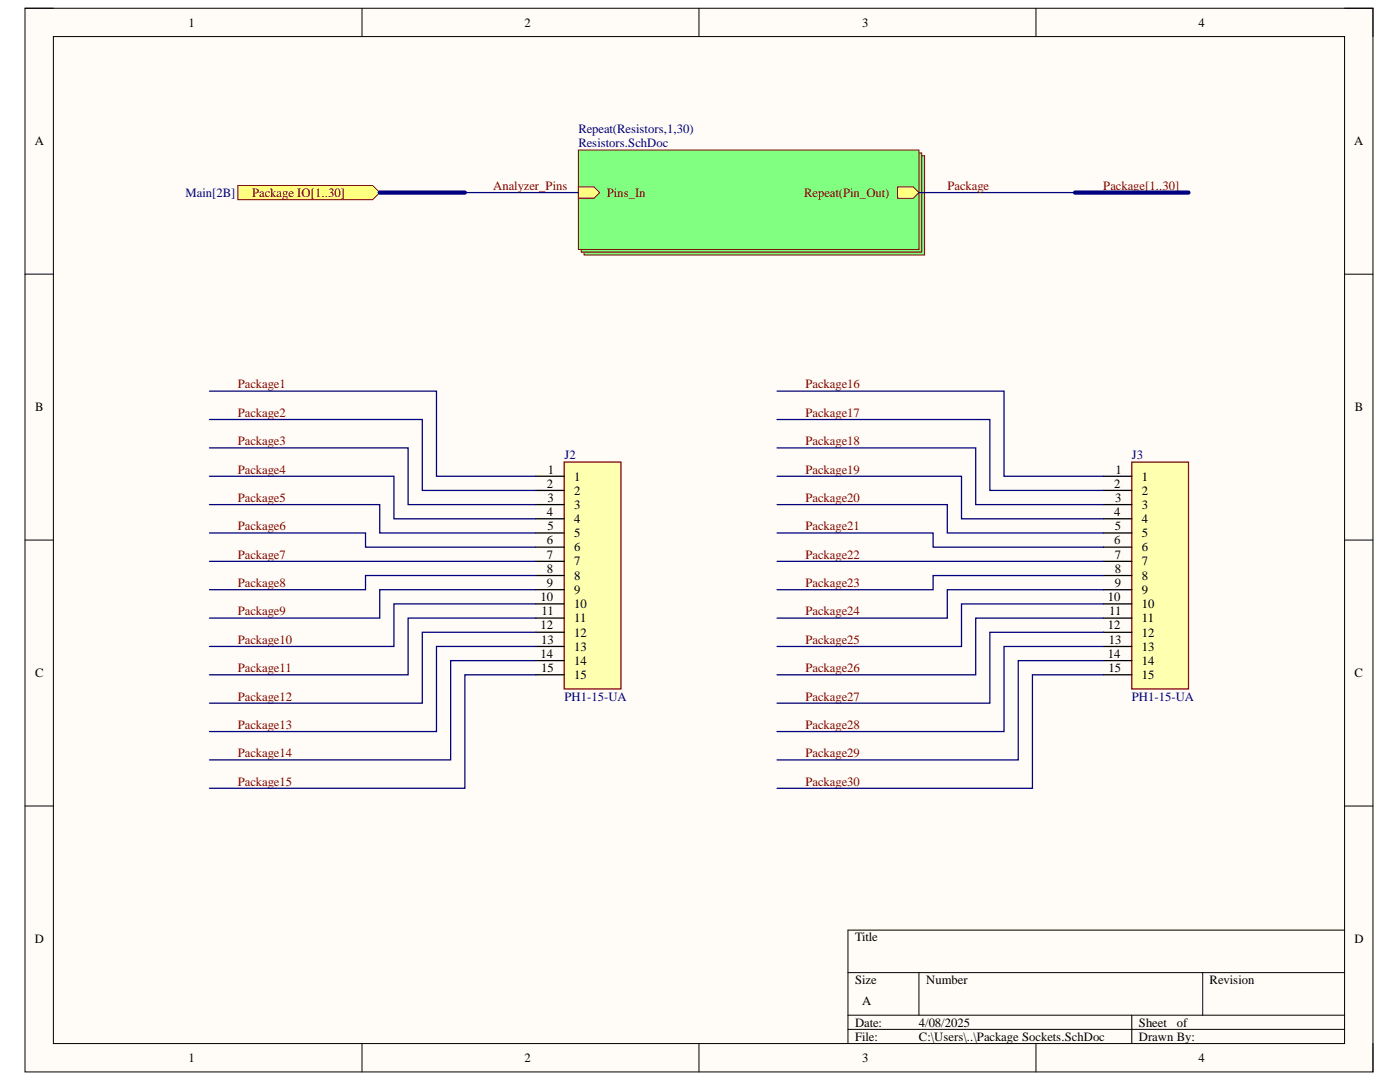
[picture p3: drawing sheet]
<svg xmlns="http://www.w3.org/2000/svg" width="279mm" height="216mm" viewBox="0 0 279 216" stroke-linecap="round" stroke-linejoin="round" font-family="sans-serif">
<path d="M5 1.6h269v212.3h-269z" fill-rule="evenodd" fill="#fffcf8"/>
<path d="M5 1.6h269v212.3h-269z" fill="none" stroke="#000" stroke-width=".2"/>
<path d="M10.7 7.3h257.6v200.9h-257.6z" fill-rule="evenodd" fill="#fffcf8"/>
<g fill="none" stroke="#000" stroke-width=".2">
<path d="M5 1.6h5.7M10.7 7.3h257.6v200.9h-257.6zM72.2 1.6v5.7M139.5 1.6v5.7M206.8 1.6v5.7M268.3 1.6h5.7v5.7M5 54.7h5.7M268.3 54.7h5.7M5 107.8h5.7M268.3 107.8h5.7M5 160.8h5.7M268.3 160.8h5.7"/>
<path d="M169.2 194.1h99.1M183.4 194.1v8.5M240 194.1v8.5M268.3 185.6h-99.1v22.6M72.2 208.2v5.7M139.5 208.2v5.7M169.2 202.6h99.1M169.2 205.4h99.1M206.8 208.2v5.7M225.9 202.6v5.6M274 208.2v5.7"/>
</g>
<path d="M112.6 92.2h11.3v45.3h-11.3z" fill-rule="evenodd" fill="#ffffb0"/>
<path d="M112.6 92.2h11.3v45.3h-11.3z" fill="none" stroke="#800000" stroke-width=".25"/>
<g fill="none" stroke="#000" stroke-width=".25">
<path d="M106.9 95h5.7M106.9 97.9h5.7M106.9 100.7h5.7M106.9 103.5h5.7M106.9 106.3h5.7M106.9 109.2h5.7M106.9 112h5.7M106.9 114.8h5.7M106.9 117.7h5.7M106.9 120.5h5.7M106.9 123.3h5.7M106.9 126.2h5.7"/>
<path d="M106.9 129h5.7M106.9 131.8h5.7M106.9 134.6h5.7"/>
</g>
<path d="M225.9 92.2h11.3v45.3h-11.3z" fill-rule="evenodd" fill="#ffffb0"/>
<path d="M225.9 92.2h11.3v45.3h-11.3z" fill="none" stroke="#800000" stroke-width=".25"/>
<g fill="none" stroke="#000" stroke-width=".25">
<path d="M220.2 95h5.7M220.2 97.9h5.7M220.2 100.7h5.7M220.2 103.5h5.7M220.2 106.3h5.7M220.2 109.2h5.7M220.2 112h5.7M220.2 114.8h5.7M220.2 117.7h5.7M220.2 120.5h5.7M220.2 123.3h5.7M220.2 126.2h5.7"/>
<path d="M220.2 129h5.7M220.2 131.8h5.7M220.2 134.6h5.7"/>
</g>
<path d="M116.6 31.1h67.9v19.8h-67.9z" fill-rule="evenodd" fill="#80ff80"/>
<path d="M116.6 31.1h67.9v19.8h-67.9z" fill="none" stroke="#800000" stroke-width=".2"/>
<path d="M116 30.5h68v19.8h-68z" fill-rule="evenodd" fill="#80ff80"/>
<path d="M116 30.5h68v19.8h-68z" fill="none" stroke="#800000" stroke-width=".2"/>
<path d="M115.4 29.9h68v19.9h-68z" fill-rule="evenodd" fill="#80ff80"/>
<path d="M115.4 29.9h68v19.9h-68z" fill="none" stroke="#800000" stroke-width=".2"/>
<path d="M115.4 37.3h3.1l1.2 1.1-1.2 1.2h-3.1z" fill-rule="evenodd" fill="#ffff80"/>
<path d="M115.4 37.3h3.1l1.2 1.1-1.2 1.2h-3.1z" fill="none" stroke="#800000" stroke-width=".2"/>
<path d="M179.1 37.3h3.2l1.1 1.1-1.1 1.2h-3.2z" fill-rule="evenodd" fill="#ffff80"/>
<path d="M179.1 37.3h3.2l1.1 1.1-1.1 1.2h-3.2z" fill="none" stroke="#800000" stroke-width=".2"/>
<path d="M47.5 37h26.9l1.4 1.4-1.4 1.4h-26.9z" fill-rule="evenodd" fill="#ffff80"/>
<path d="M47.5 37h26.9l1.4 1.4-1.4 1.4h-26.9z" fill="none" stroke="#800000" stroke-width=".2"/>
<g fill="none" stroke="#000080" stroke-width=".25">
<path d="M92.8 38.4h22.6M183.4 38.4h31.1M41.8 78.1h45.3v16.9h19.8M155.1 78.1h45.3v16.9h19.8M41.8 95h36.8v8.5h28.3M41.8 89.4h39.6v11.3h25.5M41.8 83.7h42.5v14.2h22.6M155.1 95h36.8v8.5h28.3M155.1 89.4h39.6v11.3h25.5M155.1 83.7h42.4v14.2h22.7M41.8 106.3h31.2v2.9h33.9M41.8 100.7h34v5.6h31.1"/>
<path d="M41.8 112h65.1M106.9 114.8h-33.9v2.9h-31.2M106.9 117.7h-31.1v5.6h-34M155.1 106.3h31.1v2.9h34M155.1 100.7h34v5.6h31.1M155.1 112h65.1M220.2 114.8h-34v2.9h-31.1M220.2 117.7h-31.1v5.6h-34M106.9 120.5h-28.3v8.5h-36.8M106.9 123.3h-25.5v11.3h-39.6M106.9 126.2h-22.6v14.1h-42.5M106.9 129h-19.8v17h-45.3"/>
<path d="M106.9 131.8h-17v19.8h-48.1M106.9 134.6h-14.1v22.7h-51M220.2 120.5h-28.3v8.5h-36.8M220.2 123.3h-25.5v11.3h-39.6M220.2 126.2h-22.7v14.1h-42.4M220.2 129h-19.8v17h-45.3M220.2 131.8h-17v19.8h-48.1M220.2 134.6h-14.2v22.7h-50.9"/>
</g>
<path d="M75.8 38.4h17M214.5 38.4h22.7" fill="none" stroke="#000080" stroke-width=".85"/>
<g font-size="2.5">
<text x="37.6" y="5.3">1</text>
<text x="104.7" y="5.3">2</text>
<text x="172.1" y="5.3">3</text>
<text x="239.2" y="5.3">4</text>
<text x="6.9" y="29">A</text>
<text x="270.2" y="29">A</text>
<text x="7" y="82.1">B</text>
<text x="270.4" y="82.1">B</text>
<text x="109.3" y="94.5">1</text>
<text x="114.6" y="95.9">1</text>
<text x="222.6" y="94.5">1</text>
<text x="227.9" y="95.9">1</text>
<text x="109.2" y="97.3">2</text>
<text x="109.2" y="100.1">3</text>
<text x="114.6" y="98.7">2</text>
<text x="114.6" y="101.6">3</text>
<text x="222.4" y="97.3">2</text>
<text x="222.6" y="100.1">3</text>
<text x="227.9" y="98.7">2</text>
<text x="227.9" y="101.6">3</text>
<text x="109.2" y="102.9">4</text>
<text x="109.2" y="105.8">5</text>
<text x="114.6" y="104.4">4</text>
<text x="114.6" y="107.2">5</text>
<text x="222.4" y="102.9">4</text>
<text x="222.5" y="105.8">5</text>
<text x="227.9" y="104.4">4</text>
<text x="227.9" y="107.2">5</text>
<text x="109.2" y="108.6">6</text>
<text x="109.2" y="111.5">7</text>
<text x="114.6" y="110">6</text>
<text x="114.6" y="112.8">7</text>
<text x="222.4" y="108.6">6</text>
<text x="222.5" y="111.5">7</text>
<text x="227.9" y="110">6</text>
<text x="227.9" y="112.8">7</text>
<text x="107.9" y="119.9">10</text>
<text x="109.2" y="114.3">8</text>
<text x="109.2" y="117.1">9</text>
<text x="114.6" y="115.7">8</text>
<text x="114.6" y="118.5">9</text>
<text x="221.1" y="119.9">10</text>
<text x="222.5" y="114.3">8</text>
<text x="222.5" y="117.1">9</text>
<text x="227.9" y="115.7">8</text>
<text x="227.9" y="118.5">9</text>
<text x="107.9" y="125.6">12</text>
<text x="108.1" y="122.8">11</text>
<text x="114.6" y="121.4">10</text>
<text x="114.6" y="124.1">11</text>
<text x="221.1" y="125.6">12</text>
<text x="221.4" y="122.8">11</text>
<text x="227.9" y="121.4">10</text>
<text x="227.9" y="124.1">11</text>
<text x="107.9" y="131.2">14</text>
<text x="108" y="128.5">13</text>
<text x="114.6" y="127">12</text>
<text x="114.6" y="129.8">13</text>
<text x="221.1" y="131.2">14</text>
<text x="221.3" y="128.5">13</text>
<text x="227.9" y="127">12</text>
<text x="227.9" y="129.8">13</text>
<text x="7" y="135.1">C</text>
<text x="108" y="134.1">15</text>
<text x="114.6" y="132.7">14</text>
<text x="114.6" y="135.5">15</text>
<text x="221.2" y="134.1">15</text>
<text x="227.9" y="132.7">14</text>
<text x="227.9" y="135.5">15</text>
<text x="270.3" y="135.1">C</text>
<text x="6.9" y="188.2">D</text>
<text x="170.6" y="187.9">Title</text>
<text x="270.3" y="188.2">D</text>
<text x="170.6" y="196.3">Size</text>
<text x="184.8" y="196.3">Number</text>
<text x="241.4" y="196.3">Revision</text>
<text x="172.1" y="200.6">A</text>
<text x="170.6" y="204.9">Date:</text>
<text x="170.6" y="207.6">File:</text>
<text x="183.4" y="204.9">4/08/2025</text>
<text x="183.4" y="207.6">C:\Users\..\Package Sockets.SchDoc</text>
<text x="227.3" y="204.9">Sheet</text>
<text x="227.3" y="207.6">Drawn By:</text>
<text x="234.9" y="204.9">of</text>
<text x="37.6" y="211.9">1</text>
<text x="104.7" y="211.9">2</text>
<text x="172.1" y="211.9">3</text>
<text x="239.2" y="211.9">4</text>
</g>
<g font-size="2.5" fill="#000080">
<text x="115.4" y="26.5">Repeat(Resistors,1,30)</text>
<text x="115.4" y="29.4">Resistors.SchDoc</text>
<text x="37" y="39.3">Main[2B]</text>
<text x="112.6" y="91.6">J2</text>
<text x="225.8" y="91.6">J3</text>
<text x="112.6" y="139.8">PH1-15-UA</text>
<text x="225.8" y="139.8">PH1-15-UA</text>
</g>
<g font-size="2.5" fill="#800000">
<text x="50.3" y="39.3">Package IO[1..30]</text>
<text x="98.4" y="37.9">Analyzer_Pins</text>
<text x="121.1" y="39.3">Pins_In</text>
<text x="160.5" y="39.3">Repeat(Pin_Out)</text>
<text x="189.1" y="37.9">Package</text>
<text x="220.2" y="37.9">Package[1..30]</text>
<text x="47.4" y="77.5">Package1</text>
<text x="160.7" y="77.5">Package16</text>
<text x="47.4" y="83.2">Package2</text>
<text x="160.7" y="83.2">Package17</text>
<text x="47.4" y="88.8">Package3</text>
<text x="160.7" y="88.8">Package18</text>
<text x="47.4" y="94.5">Package4</text>
<text x="160.7" y="94.5">Package19</text>
<text x="47.4" y="100.1">Package5</text>
<text x="160.7" y="100.1">Package20</text>
<text x="47.4" y="105.8">Package6</text>
<text x="160.7" y="105.8">Package21</text>
<text x="47.4" y="111.5">Package7</text>
<text x="160.7" y="111.5">Package22</text>
<text x="47.4" y="117.1">Package8</text>
<text x="160.7" y="117.1">Package23</text>
<text x="47.4" y="122.8">Package9</text>
<text x="160.7" y="122.8">Package24</text>
<text x="47.4" y="128.5">Package10</text>
<text x="160.7" y="128.5">Package25</text>
<text x="47.4" y="134.1">Package11</text>
<text x="160.7" y="134.1">Package26</text>
<text x="47.4" y="139.8">Package12</text>
<text x="160.7" y="139.8">Package27</text>
<text x="47.4" y="145.4">Package13</text>
<text x="160.7" y="145.4">Package28</text>
<text x="47.4" y="151.1">Package14</text>
<text x="160.7" y="151.1">Package29</text>
<text x="47.4" y="156.8">Package15</text>
<text x="160.7" y="156.8">Package30</text>
</g>
</svg>
